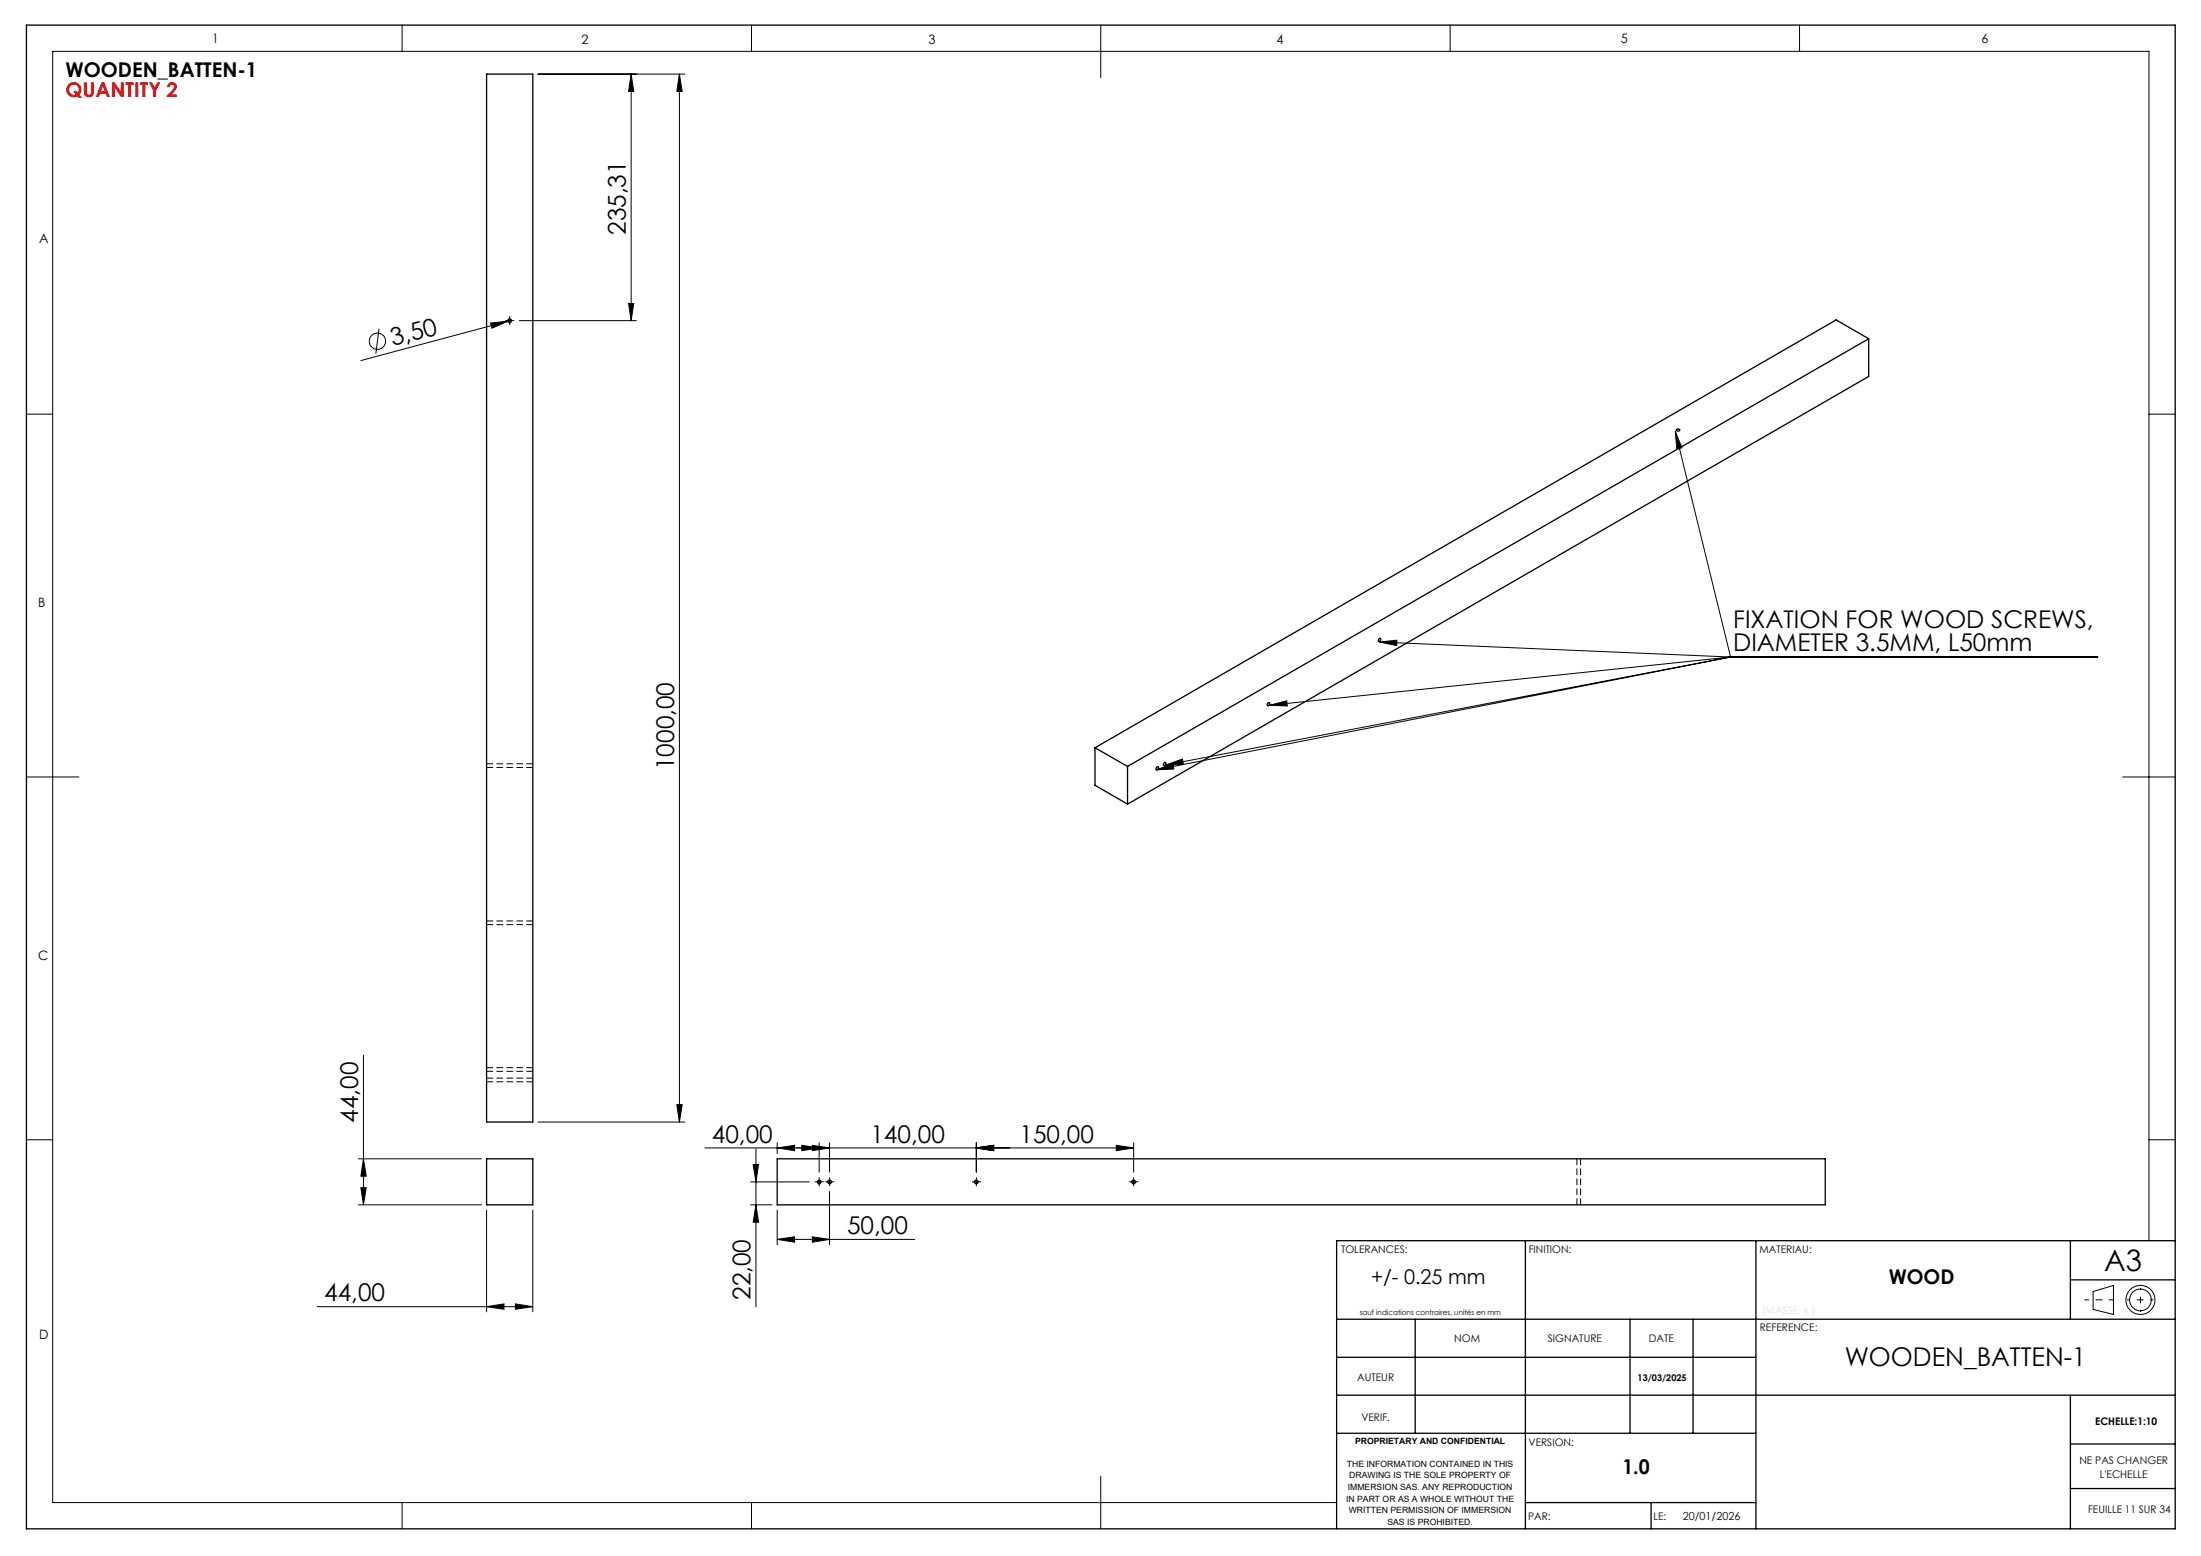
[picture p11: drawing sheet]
<svg xmlns="http://www.w3.org/2000/svg" width="420mm" height="297mm" viewBox="0 0 420 297" stroke-linecap="round" stroke-linejoin="round" font-family="sans-serif">
<g fill="none" stroke="#000" stroke-width=".25">
<path d="M5 4.8h410.1v287h-410.1zM92.9 14.1h8.8v200.1h-8.8zM356.6 64.7v7.2l-141.4 81.6M356.6 64.7l-141.4 81.6M356.6 64.7l-6.2-3.6-141.4 81.6M319.9 82a.39 .39 0 0 1 .6 .2 .39 .39 0 0 1-.6-.2zM241.9 134.2l.2-.1a.32 .32 0 0 1 .1 .4 .32 .32 0 0 1-.4 .1zM263.2 121.8h.1a.33 .33 0 0 1 .1 .4 .33 .33 0 0 1-.4 .2zM209 142.7l6.2 3.6M209 142.7v7.2l6.2 3.6M215.2 146.3v7.2M220.7 146.4l.2-.1a.32 .32 0 0 1 .1 .5 .32 .32 0 0 1-.4 .1z"/>
<path d="M222.1 145.6l.2-.1a.31 .31 0 0 1 .1 .4 .31 .31 0 0 1-.4 .1zM92.9 221.2h8.8v8.8h-8.8zM148.3 221.2h200v8.8h-200zM291.1 236.8v55M335.1 236.8v55M395.1 236.8v15M415.1 236.8h-160v55M255.1 251.8h160M255.1 259.1h80M270.1 251.8v21.8M311 251.8v21.8M323.1 251.8v21.8"/>
<path d="M395.1 244.3h20M255.1 266.3h160M255.1 273.6h80M395.1 275.6h20M395.1 266.3v25.5M291.1 286.8h44M315.1 286.8v5M395.1 284.1h20"/>
<circle cx="97.3" cy="61.2" r=".36"/>
<circle cx="156.3" cy="225.6" r=".35"/>
<circle cx="158.3" cy="225.6" r=".36"/>
<circle cx="186.3" cy="225.6" r=".35"/>
<circle cx="216.3" cy="225.6" r=".35"/>
</g>
<path d="M92.9 146.5h8.8M101.7 145.8h-8.8M92.9 176.5h8.8M101.7 175.8h-8.8M92.9 204.5h8.8M92.9 206.5h8.8M101.7 203.8h-8.8M101.7 205.8h-8.8M300.9 221.2v8.8M301.6 230v-8.8" fill="none" stroke="#000" stroke-width=".19" stroke-dasharray="1.3 .6" stroke-linecap="butt"/>
<g fill="none" stroke="#000" stroke-width=".19">
<path d="M76.7 4.8v5M102.7 14.1h28M120.4 14.1l.5 3.4h-1zM120.4 14.1v47.1M129.6 14.1l.6 3.4h-1zM129.6 14.1v200.1M143.4 4.8v5M210 4.8v10M276.7 4.8v5M343.4 4.8v5M119.9 57.9h1l-.5 3.3zM5 79.1h5.1"/>
<path d="M72.3 62.8l-.6 4.7M93.6 61.7l3.3-.4-3 1.3zM96.8 61.2h1M96.9 61.3l-28 7.5M97.3 60.7v1M97.6 61.1l-.7 .2M99.1 61.2h22.3M410.1 79.1h5M319.7 82.4l1.3 3.1-1 .2zM319.7 82.4l10.5 43M242.3 134.6l3.2-.8 .1 1zM263.2 122.6l3.4-.4-.1 1z"/>
<path d="M263.2 122.6l67 2.8M330.2 125.4h70.1M330.2 125.4l-109.5 21.5M330.2 125.4l-107.7 20.6M330.2 125.4l-87.9 9.2M5 148.3h10.1M220.7 146.9l3.1-1.1 .2 1zM222.5 146l3.1-1.1 .2 1zM405.1 148.3h10M5 217.6h5.1M69.4 201.4v28.6M102.7 214.2h28"/>
<path d="M129.2 210.9h1l-.6 3.3zM134.5 219.1h81.8M144.3 219.2v30.2M148.3 219.1l3.3-.5v1zM148.3 218.1v2.1M153 218.6l3.3 .5-3.3 .5zM155 218.6l3.3 .5-3.3 .5zM156.3 218.1v5.6M158.3 218.1v5.6M186.3 219.1l3.3-.5v1zM186.3 218.1v5.6M213 218.6l3.3 .5-3.3 .5z"/>
<path d="M216.3 218.1v5.6M410.1 217.6h5M68.4 221.2h23.5M68.4 230h23.5M68.9 226.7h1l-.5 3.3zM69.4 221.2l.5 3.3h-1zM92.9 231v19.4M101.7 231v19.4M143.2 225.6h11.2M143.2 230h4.1M143.7 222.3h1l-.4 3.3zM144.3 230l.4 3.3h-1z"/>
<path d="M148.3 236.6l3.3-.5v1zM148.3 231v6.6M148.3 236.6h26.3M155 236.1l3.3 .5-3.3 .5zM155.8 225.6h1M156.3 225.1v1M157.8 225.6h1M158.3 225.1v1M158.3 227.4v10.2M185.8 225.6h1M186.3 225.1v1M215.8 225.6h1"/>
<path d="M216.3 225.1v1M410.1 236.8v-227h-400v277h245M60.5 249.4h41.2M92.9 249.4l3.3-.5v1zM98.4 248.9l3.3 .5-3.3 .5zM399.4 246.5l3.9-1.1v5.5l-3.9-1zM76.7 286.8v5M143.4 286.8v5M210 281.8v10"/>
<circle cx="72" cy="65.1" r="1.55"/>
<circle cx="408.4" cy="248.1" r="2.08"/>
<circle cx="408.4" cy="248.1" r="2.78"/>
</g>
<g fill="none" stroke="#000" stroke-width=".19" stroke-dasharray="30.5 1.3 1.3 1.3" stroke-linecap="butt">
<path d="M96.8 61.2h-.4M97.3 60.7v-.4M97.3 61.7v.3M97.8 61.2h.3M155.8 225.6h-.3M156.3 225.1v-.4M156.3 226.1v.3M156.8 225.6h.4M157.8 225.6h-.3M158.3 225.1v-.4M158.3 226.1v.3M158.8 225.6h.4"/>
<path d="M185.8 225.6h-.3M186.3 225.1v-.4M186.3 226.1v.3M186.8 225.6h.4M215.8 225.6h-.3M216.3 225.1v-.4M216.3 226.1v.3M216.8 225.6h.4"/>
</g>
<path d="M397.8 248.1h5.5" fill="none" stroke="#000" stroke-width=".19" stroke-dasharray="30.5 1.3 1.3 1.3" stroke-dashoffset="29.6" stroke-linecap="butt"/>
<path d="M408.5 245.8v4.6" fill="none" stroke="#000" stroke-width=".19" stroke-dasharray="30.5 1.3 1.3 1.3" stroke-dashoffset="30.1" stroke-linecap="butt"/>
<path d="M405.9 248.1h5" fill="none" stroke="#000" stroke-width=".19" stroke-dasharray="30.5 1.3 1.3 1.3" stroke-dashoffset="29.9" stroke-linecap="butt"/>
<g fill="#000">
<path d="M93.6 61.7l3.3-.4-3 1.3z"/>
<path d="M220.7 146.9l3.1-1.1 .2 1zM222.5 146l3.1-1.1 .2 1zM242.3 134.6l3.2-.8 .1 1zM263.2 122.6l3.4-.4-.1 1zM319.7 82.4l1.3 3.1-1 .2zM155 218.6l3.3 .5-3.3 .5zM186.3 219.1l3.3-.5v1zM186.3 219.1l3.3-.5v1zM213 218.6l3.3 .5-3.3 .5z"/>
<path d="M129.2 210.9h1l-.6 3.3zM129.6 14.1l.6 3.4h-1zM119.9 57.9h1l-.5 3.3zM120.4 14.1l.5 3.4h-1z"/>
<path d="M153 218.6l3.3 .5-3.3 .5zM148.3 219.1l3.3-.5v1zM155 236.1l3.3 .5-3.3 .5zM148.3 236.6l3.3-.5v1z"/>
<path d="M69.4 221.2l.5 3.3h-1zM68.9 226.7h1l-.5 3.3zM143.7 222.3h1l-.4 3.3zM144.3 230l.4 3.3h-1z"/>
<path d="M92.9 249.4l3.3-.5v1zM98.4 248.9l3.3 .5-3.3 .5z"/>
</g>
<text font-size="5.6" x="401.5" y="242.6">A3</text>
<text font-size="4.9" x="352" y="260.7">WOODEN_BATTEN-1</text>
<g font-size="4.7">
<text x="119.4" y="44.9" transform="rotate(-90 119.4 44.9)">235,31</text>
<text x="75" y="66.1" transform="rotate(-15 75 66.1)">3,50</text>
<text x="330.7" y="119.8">FIXATION FOR WOOD SCREWS,</text>
<text x="330.7" y="124.3">DIAMETER 3.5MM, L50mm</text>
<text x="128.7" y="147" transform="rotate(-90 128.7 147)">1000,00</text>
<text x="68.4" y="214.3" transform="rotate(-90 68.4 214.3)">44,00</text>
<text x="135.8" y="218.1">40,00</text>
<text x="166.1" y="218.1">140,00</text>
<text x="194.5" y="218.1">150,00</text>
<text x="161.6" y="235.6">50,00</text>
<text x="61.9" y="248.4">44,00</text>
<text x="143.2" y="248.1" transform="rotate(-90 143.2 248.1)">22,00</text>
</g>
<g font-size="3.9">
<text x="12.5" y="14.7">WOODEN_BATTEN-1</text>
<text x="261.6" y="245">+/- 0.25 mm</text>
<text x="360.4" y="245">WOOD</text>
<text x="309.6" y="281.3">1.0</text>
</g>
<text font-size="3.9" fill="#f00" x="12.5" y="18.6">QUANTITY 2</text>
<g font-size="2.5">
<text x="40.5" y="8.2">1</text>
<text x="110.9" y="8.4">2</text>
<text x="177.2" y="8.4">3</text>
<text x="243.6" y="8.4">4</text>
<text x="309.3" y="8.2">5</text>
<text x="378.1" y="8.2">6</text>
<text x="7.4" y="46.4">A</text>
<text x="7.3" y="115.8">B</text>
<text x="7.3" y="183.3">C</text>
<text x="7.5" y="255.6">D</text>
</g>
<text font-size="2.1" x="321.1" y="290.1">20/01/2026</text>
<g font-size="2">
<text x="255.9" y="239.1">TOLERANCES:</text>
<text x="291.7" y="239.1">FINITION:</text>
<text x="335.7" y="239.1">MATERIAU:</text>
<text x="277.5" y="256.1">NOM</text>
<text x="295.4" y="256.1">SIGNATURE</text>
<text x="314.6" y="256.1">DATE</text>
<text x="335.8" y="254">REFERENCE:</text>
<text x="259" y="263.6">AUTEUR</text>
<text x="259.8" y="271.2">VERIF.</text>
<text x="291.7" y="276">VERSION:</text>
<text x="399.8" y="272">ECHELLE:1:10</text>
<text x="396.8" y="279.5">NE PAS CHANGER</text>
<text x="400.7" y="282">L'ECHELLE</text>
<text x="291.6" y="290.1">PAR:</text>
<text x="315.5" y="290.1">LE:</text>
<text x="398.5" y="288.7">FEUILLE 11 SUR 34</text>
</g>
<text font-size="1.8" x="312.5" y="263.7">13/03/2025</text>
<g font-size="1.6">
<text x="258.6" y="275.6">PROPRIETARY AND CONFIDENTIAL</text>
<text x="257" y="280">THE INFORMATION CONTAINED IN THIS</text>
<text x="256.9" y="286.6">IN PART OR AS A WHOLE WITHOUT THE</text>
<text x="257.2" y="284.4">IMMERSION SAS. ANY REPRODUCTION</text>
<text x="257.5" y="282.2">DRAWING IS THE SOLE PROPERTY OF</text>
<text x="257.4" y="288.8">WRITTEN PERMISSION OF IMMERSION</text>
<text x="264.8" y="291">SAS IS PROHIBITED.</text>
</g>
<text font-size="1.4" x="259.5" y="251">sauf indications contraires, unités en mm</text>
</svg>
